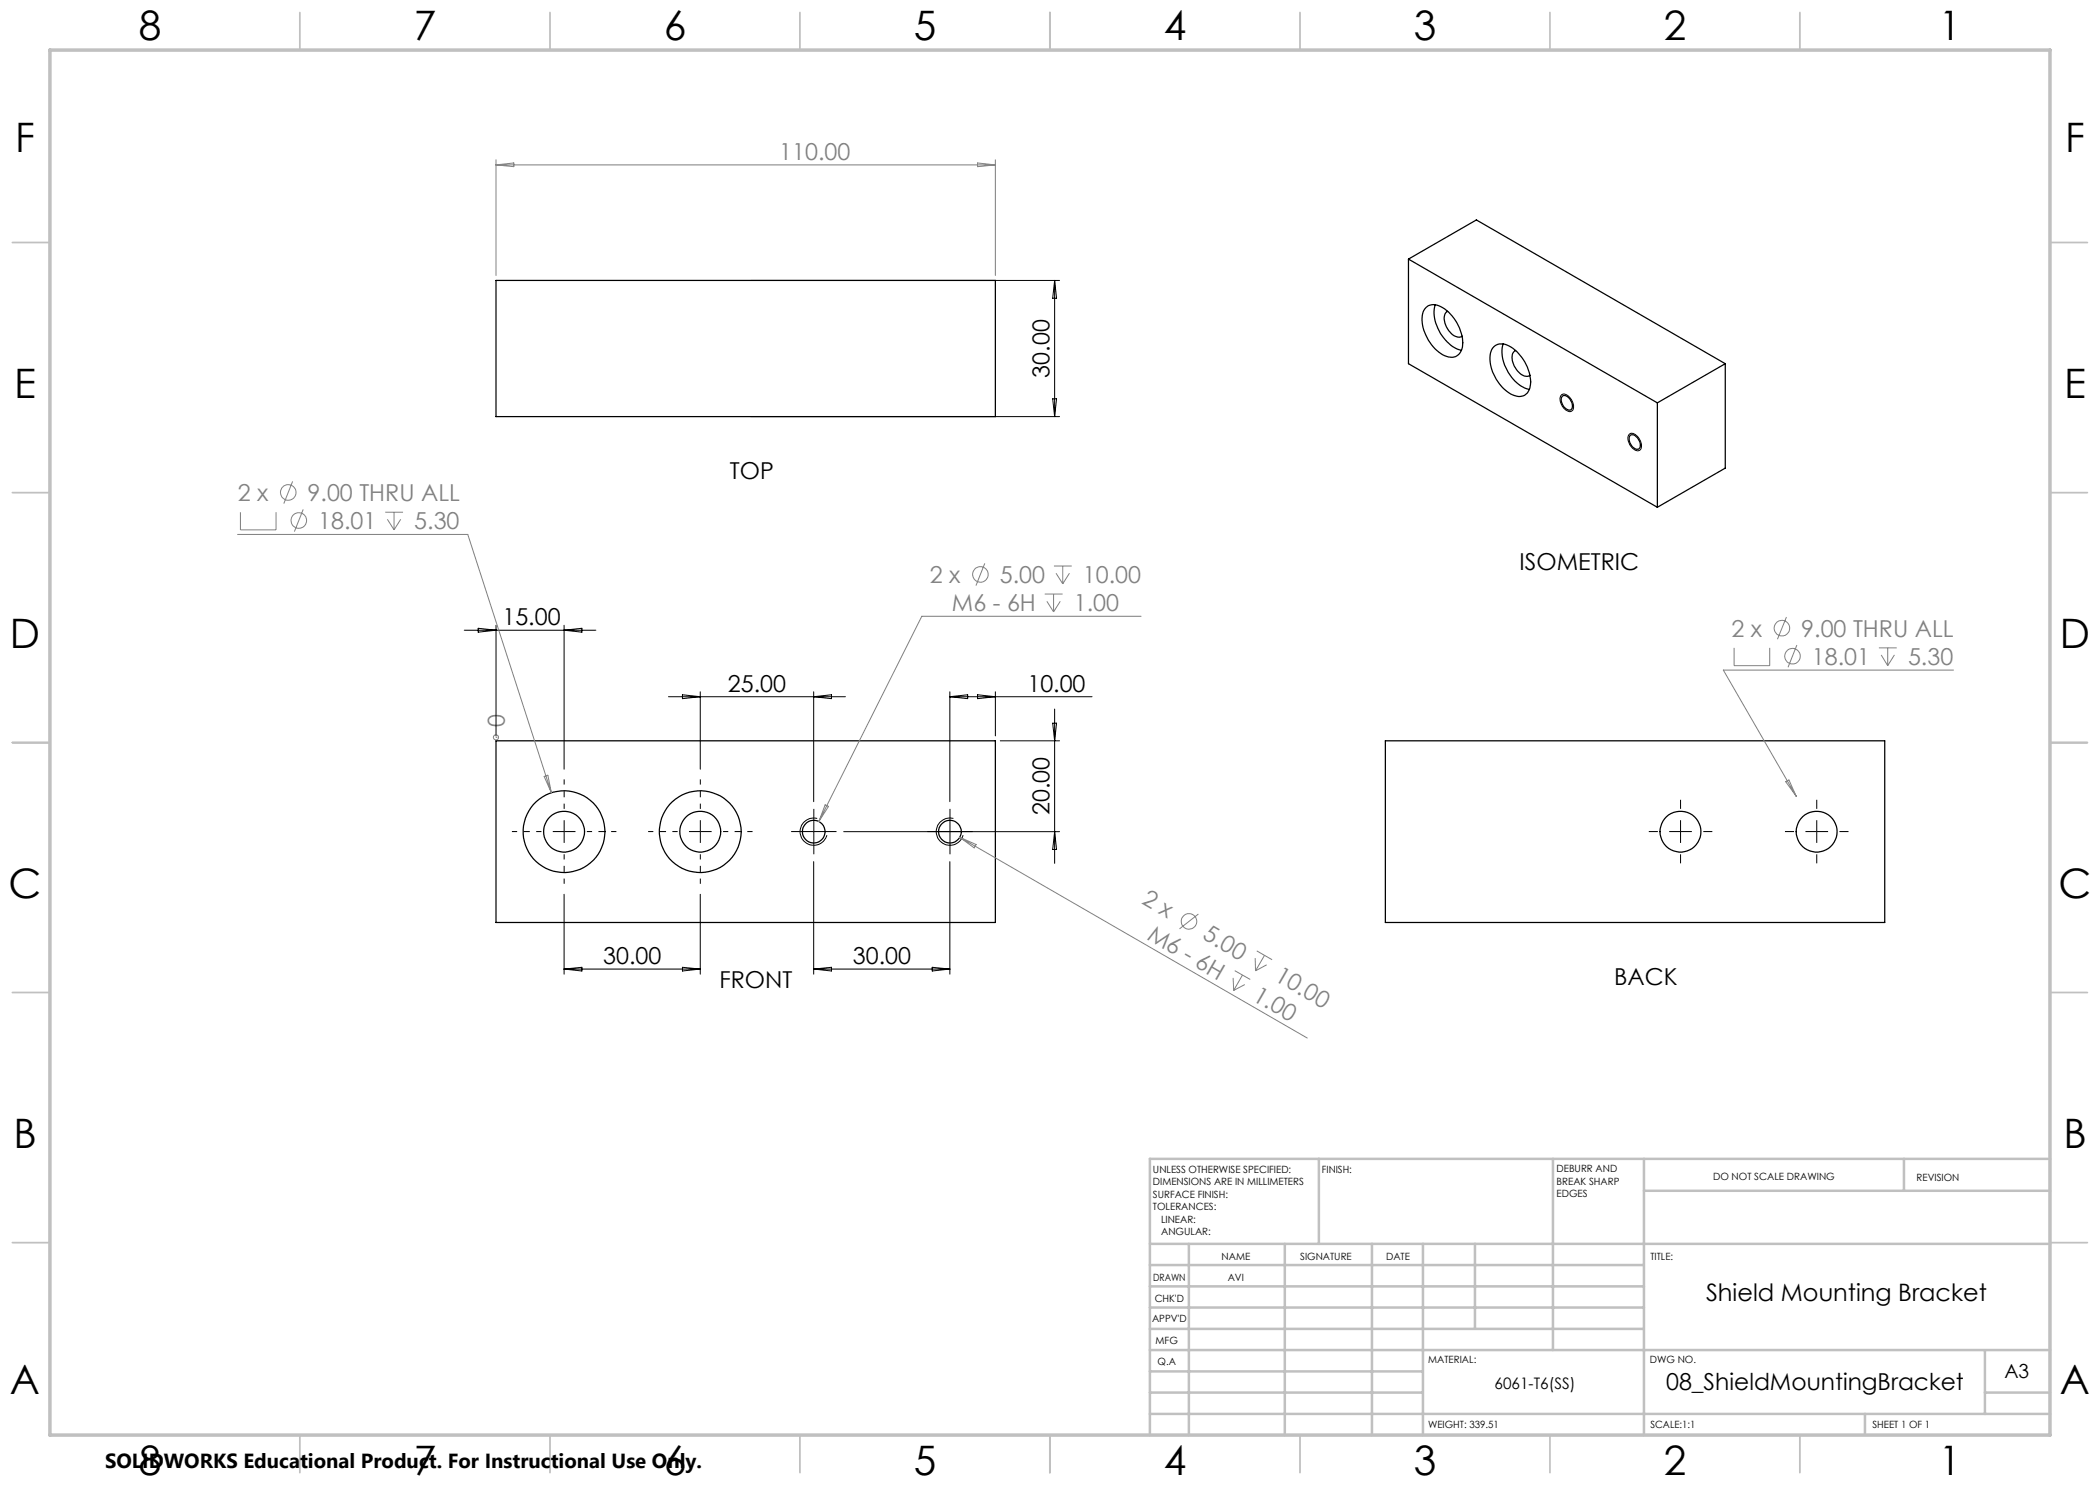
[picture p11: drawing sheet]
<svg xmlns="http://www.w3.org/2000/svg" width="420mm" height="297mm" viewBox="0 0 420 297" stroke-linecap="round" stroke-linejoin="round" font-family="sans-serif">
<g fill="none" stroke="#000" stroke-width=".25">
<path d="M99.2 56.1h99.9v27.2h-99.9zM281.7 51.8l49.8 28.8M281.7 51.8v20.9l49.8 28.8M281.7 51.8l13.6-7.8 49.8 28.7M285.2 61.5a2.61 2.61 0 0 1 3.4 .1 8.8 8.8 0 0 1 3.9 7.8 2.32 2.32 0 0 1-3.5 1.8 8.6 8.6 0 0 1-4.5-8.4l.3-.7zM287.1 61a8 8 0 0 0 3.1 8.1l1.2 .7 .9 .3M289.5 62.3a1.9 1.9 0 0 0-.5 2.4 3.5 3.5 0 0 0 3 2.7l.4-.2M298.8 69.4a2.88 2.88 0 0 1 3.7 .2 8.4 8.4 0 0 1 3.5 8 2.25 2.25 0 0 1-3.5 1.4 8.6 8.6 0 0 1-4.4-8.4l.2-.7zM300.6 68.8a8.1 8.1 0 0 0 4 8.6l1.3 .5M303.1 70.1a1.8 1.8 0 0 0-.5 2.4 3.7 3.7 0 0 0 2.8 2.8l.6-.2M312.5 79.2a1.58 1.58 0 0 1 1.8 1.2 1.01 1.01 0 0 1-.4 1.6 2.05 2.05 0 0 1-1.5-2.7zM345.1 72.7l-13.6 7.9"/>
<path d="M345.1 72.7v20.9l-13.6 7.9M326 87.2a.96 .96 0 0 1 1.4 .3 1.73 1.73 0 0 1 .4 2.3 1.66 1.66 0 0 1-1.9-1.5l-.1-.8zM331.5 80.6v20.9M99.2 148.2h99.9v36.3h-99.9zM277.1 148.2h99.8v36.3h-99.8z"/>
<circle cx="112.8" cy="166.3" r="4.1"/>
<circle cx="112.8" cy="166.3" r="8.2"/>
<circle cx="140.1" cy="166.3" r="4.1"/>
<circle cx="140.1" cy="166.3" r="8.2"/>
<circle cx="162.8" cy="166.3" r="2.28"/>
<circle cx="190" cy="166.3" r="2.27"/>
<circle cx="336.1" cy="166.3" r="4.1"/>
<circle cx="363.3" cy="166.3" r="4.1"/>
</g>
<g fill="none" stroke="#808080" stroke-width=".2">
<path d="M99.2 32v23.1M99.2 33h99.9M99.2 33l3.6-.4v.7zM195.5 32.6l3.6 .4-3.6 .3zM199.1 32v23.1M58.5 96.3l-1.7 4.4M47.5 106.9h46.1l16.7 51.7M48.1 102.4v3.6h7.1v-3.6M60.6 101.9l-1.7 4.4M77 102.4h3.6M77.5 103.9l1.3 2.1M78.8 102.4v3.6"/>
<path d="M80.2 103.9l-1.4 2.1M197 112.7l-1.8 4.4M209 118.8h3.5M210.7 118.8v3.6M210.8 113.2h3.5M211.2 114.6l1.3 2.2M212.5 113.2v3.6M213.9 114.6l-1.4 2.2M209.4 120.3l1.3 2.1M212.1 120.3l-1.4 2.1M228.2 123.3h-43.8l-20.6 41M346.8 129.6v3.5h7.1v-3.5"/>
<path d="M357.3 123.4l-1.8 4.4M359.4 129l-1.8 4.5M375.8 129.6h3.5M376.2 131l1.3 2.1M377.5 129.6v3.5M378.9 131l-1.4 2.1M390.7 134h-46l14.5 25.2M99.2 147.5h.1M99.2 146.7v.5M108.8 155.3l.8-.3 .7 3.6zM357.2 156.3l.6-.3 1.4 3.2zM165 161l.7 .3-1.9 3z"/>
<path d="M191.9 167.5l69.5 40.1M191.9 167.5l3.3 1.4-.4 .7zM239.7 182.8l-3.8 3M246.6 195.6l.1 2.5M246.9 194.1l3.1 1.8M248.5 195l-1.8 3.1M249 196.9l-2.3 1.2M251 191.6l.1 2.6M251.4 190.2l3 1.7M252.9 191.1l-1.8 3.1M253.3 193l-2.2 1.2"/>
<circle cx="57.6" cy="98.5" r="1.55"/>
<circle cx="59.8" cy="104.1" r="1.55"/>
<circle cx="196.1" cy="114.9" r="1.55"/>
<circle cx="356.4" cy="125.6" r="1.56"/>
<circle cx="358.5" cy="131.2" r="1.56"/>
<circle cx="99.2" cy="147.5" r=".51"/>
<circle cx="237.8" cy="184.3" r="1.55"/>
</g>
<g fill="none" stroke="#000" stroke-width=".2">
<path d="M150.1 56.1h61.8M210.9 56.1v27.2M210.9 56.1l.4 3.6h-.8zM210.5 79.8h.8l-.4 3.5zM312.3 78.9a1.58 1.58 0 0 1 2 1.1 1.65 1.65 0 0 1 0 2.3 2.16 2.16 0 0 1-2.2-2l-.1-.6zM150.1 83.3h61.8M325.8 86.9a1.16 1.16 0 0 1 1.8 .4 2.04 2.04 0 0 1 .3 2.8 1.96 1.96 0 0 1-2.2-1.7l-.1-.9zM92.9 126h26.3M95.6 125.7l3.6 .3-3.6 .4zM99.2 125.1v22.1M112.8 125.1v28.7M112.8 126l3.6-.3v.7z"/>
<path d="M133.7 139.3h35.4M136.5 139l3.6 .3-3.6 .4zM140.1 138.4v15.4M162.7 138.4v21.9M162.7 139.3l3.6-.3v.7zM190 139.3h28.4M190 138.4v21.9M190 139.3l3.5-.3v.7zM195.5 139l3.6 .3-3.6 .4zM199.1 138.4v8.8M200.1 148.2h11.8M210.5 144.6h.8l-.4 3.6z"/>
<path d="M210.9 141.8v30.9M112.8 178.9v15.9M140.1 178.9v15.9M162.7 172.3v22.5M163.4 163.7a2.74 2.74 0 0 0-3.3 1.9 2.74 2.74 0 0 0 1.9 3.4 2.74 2.74 0 0 0 3.4-2M168.7 166.3h43.2M190 172.3v22.5M190.7 163.7a2.74 2.74 0 0 0-3.4 1.9 2.74 2.74 0 0 0 2 3.4 2.74 2.74 0 0 0 3.3-2M210.9 166.3l.4 3.6h-.8zM112.8 193.8l3.6-.3v.7zM112.8 193.8h27.3M136.5 193.5l3.6 .3-3.6 .4z"/>
<path d="M162.7 193.8h27.3M162.7 193.8l3.6-.3v.7zM186.4 193.5l3.6 .3-3.6 .4z"/>
</g>
<g fill="none" stroke="#000" stroke-width=".2" stroke-dasharray="15.2 1.3 1.3 1.3" stroke-linecap="butt">
<path d="M112.8 166.3v-2.3M112.8 166.3h-2.2M112.8 166.3v2.3M112.8 166.3h2.3M140.1 166.3v-2.3M140.1 166.3h-2.3M140.1 166.3v2.3M140.1 166.3h2.2M160.5 166.3h-2.3M162.8 166.3v-2.3M162.8 166.3h-2.3M162.8 166.3v2.3"/>
<path d="M162.8 166.3h2.2M162.8 164v-2.2M162.8 168.6v2.3M165 166.3h2.3M187.7 166.3h-2.2M190 166.3v-2.3M190 166.3h-2.3M190 166.3v2.3M190 166.3h2.3M190 164v-2.2M190 168.6v2.3M192.3 166.3h2.2"/>
<path d="M331.6 166.3h-1.8M336.1 166.3v-2.3M336.1 166.3h-2.3M336.1 166.3v2.3M336.1 166.3h2.3M336.1 161.8v-1.8M336.1 170.9v1.8M340.7 166.3h1.8M358.8 166.3h-1.8M363.3 166.3v-2.3M363.3 166.3h-2.2M363.3 166.3v2.3"/>
<path d="M363.3 166.3h2.3M363.3 161.8v-1.8M363.3 170.9v1.8M367.9 166.3h1.8"/>
</g>
<path d="M108.3 166.3h-5.9M112.8 161.8v-5.9M112.8 170.9v5.9M117.4 166.3h5.9M135.5 166.3h-5.9M140.1 161.8v-5.9M140.1 170.9v5.9M144.6 166.3h5.9" fill="none" stroke="#000" stroke-width=".2" stroke-dasharray="15.2 1.3 1.3 1.3" stroke-dashoffset="14.2" stroke-linecap="butt"/>
<g fill="none" stroke="#c0c0c0" stroke-width=".35">
<path d="M60 2.5v7.5M110 2.5v7.5M160 2.5v7.5M210 2.5v7.5M260 2.5v7.5M310 2.5v7.5M360 2.5v7.5M2.5 48.5h7.5M410 48.5h7.5M2.5 98.5h7.5M410 98.5h7.5M2.5 148.5h7.5"/>
<path d="M410 148.5h7.5M2.5 198.5h7.5M410 198.5h7.5M2.5 248.5h7.5M410 248.5h7.5M60 287v7.5M110 287v7.5M160 287v7.5M210 287v7.5M260 287v7.5M310 287v7.5M360 287v7.5"/>
</g>
<g fill="none" stroke="#c0c0c0" stroke-width=".5">
<path d="M263.8 231.8v17M310.6 231.8v38.2M328.8 231.8v55.2M328.8 238.2h81.2M380.8 231.8v6.4M410 231.8h-180v55.2M230 248.8h180M230 257.3h98.8M230 253h98.8M237.8 248.8v38.2M257 248.8v38.2M274.4 248.8v38.2"/>
<path d="M284.6 248.8v38.2M295 248.8v17M230 265.8h98.8M230 261.5h98.8M230 278.5h54.6M230 274.3h54.6M230 270h180M397 278.5h13M397 270v12.8M230 282.8h180M373 282.8v4.2"/>
</g>
<path d="M10 10h400v277h-400z" fill="none" stroke="#c0c0c0" stroke-width=".7"/>
<g font-size="8.1">
<text x="27.7" y="8">8</text>
<text x="82.7" y="8">7</text>
<text x="132.7" y="8">6</text>
<text x="182.7" y="8">5</text>
<text x="232.7" y="8">4</text>
<text x="282.7" y="8">3</text>
<text x="332.7" y="8">2</text>
<text x="387.7" y="8">1</text>
<text x="3" y="30.4">F</text>
<text x="413" y="30.4">F</text>
<text x="2.8" y="79.6">E</text>
<text x="412.8" y="79.6">E</text>
<text x="2" y="129.6">D</text>
<text x="412" y="129.6">D</text>
<text x="1.7" y="179.6">C</text>
<text x="411.7" y="179.6">C</text>
<text x="2.7" y="229.6">B</text>
<text x="412.7" y="229.6">B</text>
<text x="2" y="278.9">A</text>
<text x="412" y="278.9">A</text>
<text x="27.7" y="295">8</text>
<text x="82.7" y="295">7</text>
<text x="132.7" y="295">6</text>
<text x="182.7" y="295">5</text>
<text x="232.7" y="295">4</text>
<text x="282.7" y="295">3</text>
<text x="332.7" y="295">2</text>
<text x="387.7" y="295">1</text>
</g>
<text font-size="4.8" x="341.2" y="260.1">Shield Mounting Bracket</text>
<g font-size="4.7" fill="#808080">
<text x="155.9" y="31.9">110.00</text>
<text x="47.5" y="100.2">2 x</text>
<text x="61.5" y="100.2">9.00 THRU ALL</text>
<text x="63.6" y="105.8">18.01</text>
<text x="82.9" y="105.8">5.30</text>
<text x="186" y="116.6">2 x</text>
<text x="200" y="116.6">5.00</text>
<text x="216.6" y="116.6">10.00</text>
<text x="190.4" y="122.2">M6 - 6H</text>
<text x="214.8" y="122.2">1.00</text>
<text x="346.3" y="127.3">2 x</text>
<text x="360.3" y="127.3">9.00 THRU ALL</text>
<text x="362.4" y="132.9">18.01</text>
<text x="381.6" y="132.9">5.30</text>
<text x="101" y="145.4" transform="rotate(-90 101 145.4)">0</text>
<text x="228.2" y="180.7" transform="rotate(30 228.2 180.7)">2 x</text>
<text x="229.2" y="187.7" transform="rotate(30 229.2 187.7)">M6 - 6H</text>
<text x="240.3" y="187.7" transform="rotate(30 240.3 187.7)">5.00</text>
<text x="254.7" y="196" transform="rotate(30 254.7 196)">10.00</text>
<text x="250.3" y="199.9" transform="rotate(30 250.3 199.9)">1.00</text>
</g>
<g font-size="4.7">
<text x="209.9" y="75.5" transform="rotate(-90 209.9 75.5)">30.00</text>
<text x="146" y="95.8">TOP</text>
<text x="303.9" y="113.9">ISOMETRIC</text>
<text x="100.5" y="125">15.00</text>
<text x="145.6" y="138.3">25.00</text>
<text x="205.5" y="138.3">10.00</text>
<text x="209.9" y="163.1" transform="rotate(-90 209.9 163.1)">20.00</text>
<text x="120.6" y="192.8">30.00</text>
<text x="143.9" y="197.5">FRONT</text>
<text x="170.6" y="192.8">30.00</text>
<text x="322.8" y="196.9">BACK</text>
<text x="333.2" y="278">08_ShieldMountingBracket</text>
</g>
<text font-size="4.1" x="21" y="293.7">SOLIDWORKS Educational Product. For Instructional Use Only.</text>
<text font-size="3.9" x="400.9" y="275.5">A3</text>
<text font-size="3.2" x="298.9" y="277.9">6061-T6(SS)</text>
<g font-size="2">
<text x="230.6" y="234.6">UNLESS OTHERWISE SPECIFIED:</text>
<text x="230.6" y="237.1">DIMENSIONS ARE IN MILLIMETERS</text>
<text x="230.6" y="239.6">SURFACE FINISH:</text>
<text x="264.4" y="234.6">FINISH:</text>
<text x="311.3" y="234.5">DEBURR AND</text>
<text x="311.3" y="237">BREAK SHARP</text>
<text x="311.3" y="239.5">EDGES</text>
<text x="342.6" y="236">DO NOT SCALE DRAWING</text>
<text x="383.3" y="236.2">REVISION</text>
<text x="230.6" y="242.1">TOLERANCES:</text>
<text x="232.2" y="244.6">LINEAR:</text>
<text x="232.2" y="247.1">ANGULAR:</text>
<text x="244.3" y="252">NAME</text>
<text x="260" y="251.9">SIGNATURE</text>
<text x="277.2" y="251.9">DATE</text>
<text x="330.1" y="251.9">TITLE:</text>
<text x="230.6" y="256.1">DRAWN</text>
<text x="245.5" y="256.1">AVI</text>
<text x="230.9" y="260.3">CHK'D</text>
<text x="230.4" y="264.4">APPV'D</text>
<text x="231.1" y="268.8">MFG</text>
<text x="231.5" y="273">Q.A</text>
<text x="285.6" y="272.5">MATERIAL:</text>
<text x="330" y="272.5">DWG NO.</text>
<text x="285.6" y="285.5">WEIGHT: 339.51</text>
<text x="330.1" y="285.6">SCALE:1:1</text>
<text x="374.5" y="285.6">SHEET 1 OF 1</text>
</g>
</svg>
